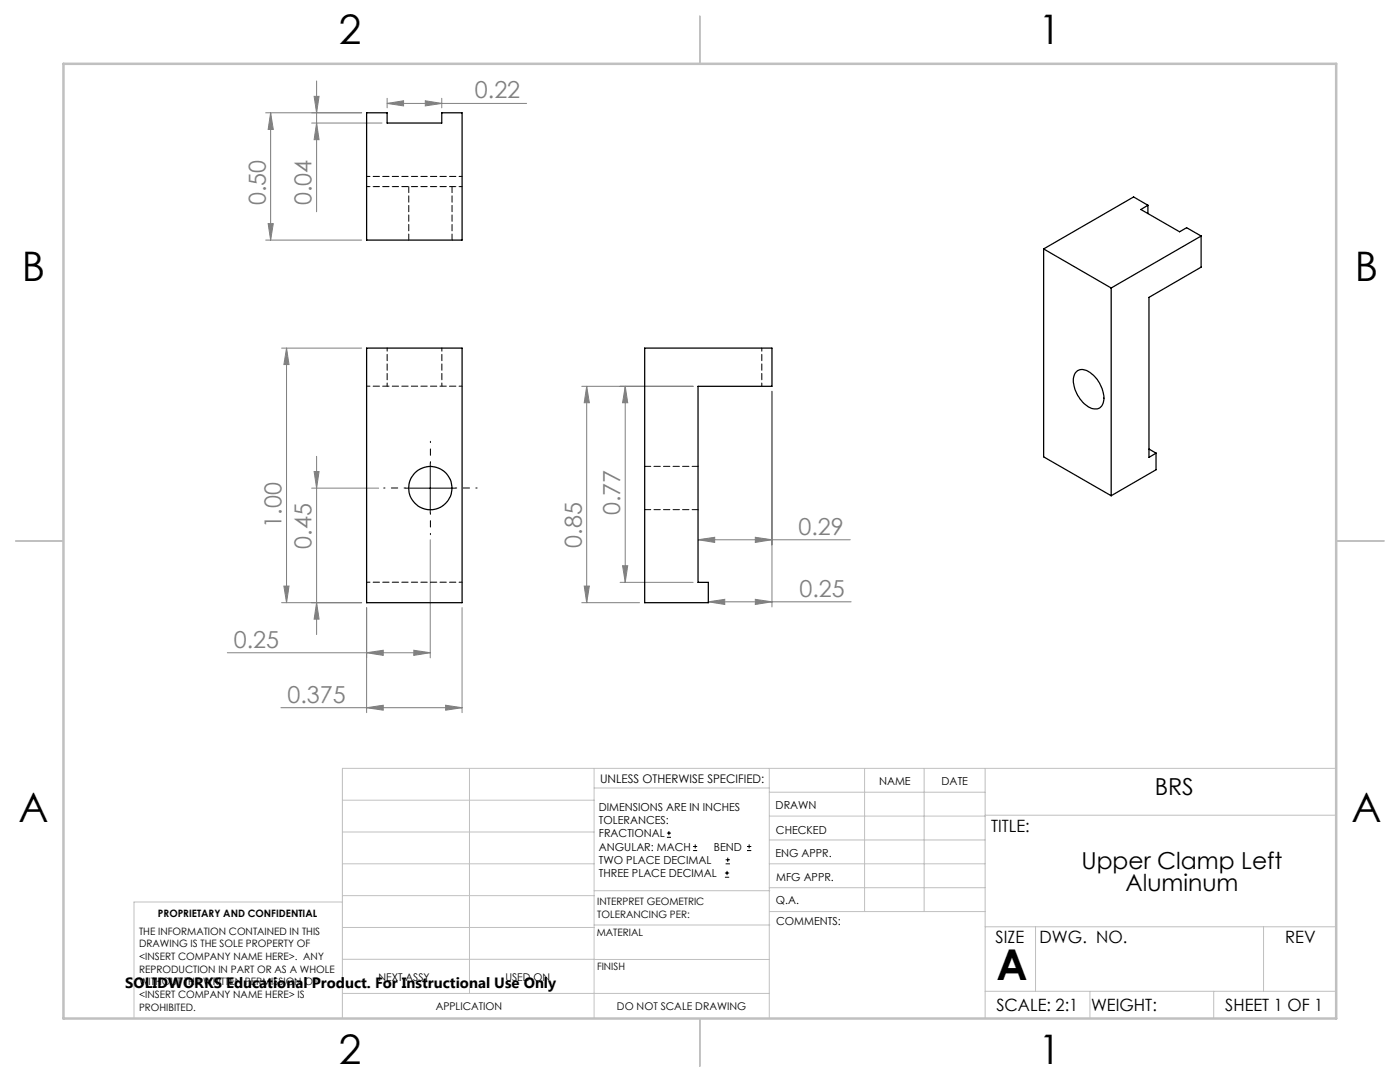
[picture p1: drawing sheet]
<svg xmlns="http://www.w3.org/2000/svg" width="279mm" height="216mm" viewBox="0 0 279 216" stroke-linecap="round" stroke-linejoin="round" font-family="sans-serif">
<g fill="none" stroke="#000" stroke-width=".2">
<path d="M80.9 97.4h10M85.9 92.4v10M133.1 167.1h.8M133.1 166.2h.8M133.5 165.8v.9M138.3 169.7h.8M138.3 168.9h.8M138.7 168.5v.8M144.7 175h.8M144.7 174.2h.8M144.8 172.4h.9M144.8 171.6h.9"/>
<path d="M145.1 173.8v.8M145.2 171.1v.9M149.1 169.7h.8M149.1 168.9h.8M149.5 168.5v.8"/>
</g>
<g fill="none" stroke="#808080" stroke-width=".2">
<path d="M62.7 19.2h1l-.5 3.3zM63.2 16.2v26.1M77.3 19.6v1.9M88.2 19.6v1.9M53 22.5h19.2M54 22.5l.5 3.3h-1zM54 22.5v25.4M62.2 24.6h14M63.2 24.6l.5 3.3h-1zM77.3 20.6l3.2-.5v1zM77.3 20.6h27.8M84.9 20.1l3.3 .5-3.3 .5z"/>
<path d="M53 47.9h19.2M53.5 44.6h1l-.5 3.3zM56.2 69.5h16M57.2 69.5l.5 3.2h-1zM57.2 69.5v50.8M116.1 77.1h22.2M117.1 77.1l.5 3.3h-1zM117.1 77.1v43.2M124.8 77.1l.5 3.3h-1.1zM124.8 77.1v39.1M154.1 78.1v43M62.2 97.4h13.4"/>
<path d="M62.7 94.1h1l-.5 3.3zM63.2 91.1v35.5M56.7 116.9h1l-.5 3.4zM85.9 107.7v23.6M116.6 116.9h1l-.5 3.4zM123.8 116.2h14.5M124.2 112.9h1.1l-.5 3.3zM139.3 107.7l3.3-.5v1zM139.3 107.7h30.4M150.7 119.6l3.4 .5-3.4 .5zM150.7 107.2l3.4 .5-3.4 .5zM45.4 130.2h40.5"/>
<path d="M56.2 120.3h16M63.2 120.3l.5 3.2h-1zM73.2 130.2l3.3-.4v1zM73.2 121.2v21M82.6 129.8l3.3 .4-3.3 .6zM92.2 121.2v21M116.1 120.3h11.5M141.4 120.1l3.2-.5v1zM141.4 120.1h28.5M56.1 141.2h36.1M73.2 141.2l3.3-.5v1zM88.9 140.7l3.3 .5-3.3 .5z"/>
</g>
<path d="M80.9 97.4h-4.3M85.9 92.4v-4.3M90.9 97.4h4.3M85.9 102.4v4.3" fill="none" stroke="#000" stroke-width=".2" stroke-dasharray="15.2 1.3 1.3 1.3" stroke-dashoffset="15"/>
<g fill="none" stroke="#c0c0c0" stroke-width=".2">
<path d="M68.3 159.7h50.3M93.7 153.3v44.9M118.6 153.3v49.9M118.6 157.2h34.9M153.5 153.3v49.9M153.5 158.1h43.1M172.5 153.3v28.6M184.4 153.3v28.6M196.6 153.3v49.9M266.7 153.3h-198.4v49.9M68.3 178.7h50.3M68.3 172.4h50.3"/>
<path d="M68.3 166h50.3M68.3 180h-41.6v23.2M118.6 177.7h35M153.5 167.6h43.1M153.5 162.8h43.1M153.5 172.4h43.1M153.5 177.1h43.1M196.6 162.7h70.1M68.3 198.2h85.2M68.3 191.4l85.2 .1M68.3 185.1h50.3M118.6 184.6h35"/>
<path d="M153.6 181.9h43M196.6 197.8h70.1M196.6 184.9h70.1M206.7 184.9v12.9M217.5 197.8v5.4M242.2 197.8v5.4M252.2 184.9v12.9"/>
</g>
<path d="M139.7 3.2v9.5M3.1 107.9h9.6M266.7 107.9h9.5M139.7 203.2v9.6" fill="none" stroke="#c0c0c0" stroke-width=".25"/>
<path d="M12.7 12.7h254v190.5h-254z" fill="none" stroke="#c0c0c0" stroke-width=".5"/>
<g fill="#808080">
<path d="M73.2 141.2l3.3-.5v1zM88.9 140.7l3.3 .5-3.3 .5zM141.4 120.1l3.2-.5v1zM150.7 119.6l3.4 .5-3.4 .5zM139.3 107.7l3.3-.5v1zM150.7 107.2l3.4 .5-3.4 .5z"/>
<path d="M77.3 20.6l3.2-.5v1zM84.9 20.1l3.3 .5-3.3 .5z"/>
<path d="M82.6 129.8l3.3 .4-3.3 .6zM73.2 130.2l3.3-.4v1z"/>
<path d="M53.5 44.6h1l-.5 3.3zM54 22.5l.5 3.3h-1z"/>
<path d="M57.2 69.5l.5 3.2h-1zM56.7 116.9h1l-.5 3.4zM62.7 94.1h1l-.5 3.3zM63.2 120.3l.5 3.2h-1zM124.8 77.1l.5 3.3h-1.1zM124.2 112.9h1.1l-.5 3.3zM117.1 77.1l.5 3.3h-1zM116.6 116.9h1l-.5 3.4zM62.7 19.2h1l-.5 3.3zM63.2 24.6l.5 3.3h-1z"/>
</g>
<g fill="none" stroke="#000" stroke-width=".25">
<path d="M73.2 22.5h4.1v2.1h10.9v-2.1h4v25.4h-19zM208.3 49.7v41.5l13.5 7.7M208.3 49.7l13.5 7.8M221.8 57.5v41.4M229.1 41l-2.9-1.7-17.9 10.4M229.1 41l-1.4 .8 7.7 4.4 1.4-.8 2.9 1.7M229.1 41v1.6M239.7 47.1l-17.9 10.4M239.7 47.1v6.2l-10.4 6v32l1.4-.9M73.2 69.5h19v50.8h-19zM128.7 69.5h25.4v7.6h-14.8v39.1h2.1v4.1h-12.7zM214.7 74.3a2 2 0 0 1 2.9 0 6.4 6.4 0 0 1 2.6 6.1 1.79 1.79 0 0 1-3 .8 6.6 6.6 0 0 1-2.9-6z"/>
<path d="M229.3 89.6l1.4 .8M230.7 90.4v3.3l-8.9 5.2"/>
<circle cx="85.9" cy="97.4" r="4.3"/>
</g>
<path d="M73.2 37.2h19M73.2 35.2h19M73.2 77.1h19M77.3 77.1v-7.7M88.2 77.1v-7.7M152 77.1v-7.7M73.2 116.2h19" fill="none" stroke="#000" stroke-width=".2" stroke-dasharray="1.3 .6" stroke-dashoffset=".6"/>
<path d="M81.6 37.2v10.7M90.2 47.9v-10.7M139.3 93.1h-10.6M128.7 101.7h10.6" fill="none" stroke="#000" stroke-width=".2" stroke-dasharray="1.3 .6" stroke-dashoffset=".1"/>
<text font-size="8.5" x="198.9" y="195.5">A</text>
<g font-size="8.1">
<text x="67.6" y="8.9">2</text>
<text x="207.3" y="8.9">1</text>
<text x="4.4" y="56.2">B</text>
<text x="270.4" y="56.2">B</text>
<text x="3.7" y="164.1">A</text>
<text x="269.7" y="164.1">A</text>
<text x="67.6" y="212.4">2</text>
<text x="207.3" y="212.4">1</text>
</g>
<g font-size="4.7" fill="#808080">
<text x="94.8" y="19.6">0.22</text>
<text x="53" y="41" transform="rotate(-90 53 41)">0.50</text>
<text x="62.2" y="41" transform="rotate(-90 62.2 41)">0.04</text>
<text x="56.2" y="105.3" transform="rotate(-90 56.2 105.3)">1.00</text>
<text x="123.8" y="102.8" transform="rotate(-90 123.8 102.8)">0.77</text>
<text x="159.4" y="106.7">0.29</text>
<text x="62.2" y="109.5" transform="rotate(-90 62.2 109.5)">0.45</text>
<text x="116.1" y="109.3" transform="rotate(-90 116.1 109.3)">0.85</text>
<text x="159.5" y="119.1">0.25</text>
<text x="46.7" y="129.2">0.25</text>
<text x="57.4" y="140.2">0.375</text>
</g>
<g font-size="4.7">
<text x="230.4" y="158.7">BRS</text>
<text x="215.8" y="173.3">Upper Clamp Left</text>
<text x="224.6" y="177.8">Aluminum</text>
</g>
<g font-size="3.4">
<text x="197.8" y="166">TITLE:</text>
<text x="198.7" y="188.1">SIZE</text>
<text x="207.5" y="188.1">DWG. NO.</text>
<text x="256.5" y="188.2">REV</text>
<text x="198.8" y="201.7">SCALE: 2:1</text>
<text x="217.7" y="201.8">WEIGHT:</text>
<text x="244.5" y="201.7">SHEET 1 OF 1</text>
</g>
<text font-size="3" x="25" y="197.2">SOLIDWORKS Educational Product. For Instructional Use Only</text>
<text font-size="2.4" x="119.8" y="156.2">UNLESS OTHERWISE SPECIFIED:</text>
<g font-size="2.2">
<text x="119.5" y="161.8">DIMENSIONS ARE IN INCHES</text>
<text x="154.8" y="161.4">DRAWN</text>
<text x="175.4" y="156.6">NAME</text>
<text x="187.9" y="156.7">DATE</text>
<text x="119.5" y="164.4">TOLERANCES:</text>
<text x="119.5" y="167.1">FRACTIONAL</text>
<text x="154.9" y="166.3">CHECKED</text>
<text x="119.5" y="169.7">ANGULAR: MACH</text>
<text x="119.5" y="172.4">TWO PLACE DECIMAL</text>
<text x="142.5" y="169.7">BEND</text>
<text x="154.8" y="171">ENG APPR.</text>
<text x="119.5" y="175">THREE PLACE DECIMAL</text>
<text x="154.9" y="175.7">MFG APPR.</text>
<text x="154.9" y="180.4">Q.A.</text>
<text x="154.9" y="184.6">COMMENTS:</text>
</g>
<g font-size="2.1">
<text x="75.5" y="195.7">NEXT ASSY</text>
<text x="100.9" y="195.7">USED ON</text>
<text x="86.9" y="201.5">APPLICATION</text>
<text x="123.1" y="201.6">DO NOT SCALE DRAWING</text>
</g>
<g font-size="2">
<text x="31.5" y="182.9">PROPRIETARY AND CONFIDENTIAL</text>
<text x="119.2" y="180.6">INTERPRET GEOMETRIC</text>
<text x="119.2" y="183.1">TOLERANCING PER:</text>
<text x="27.8" y="186.5">THE INFORMATION CONTAINED IN THIS</text>
<text x="27.8" y="189">DRAWING IS THE SOLE PROPERTY OF</text>
<text x="27.8" y="191.6">&lt;INSERT COMPANY NAME HERE&gt;. ANY</text>
<text x="119.1" y="186.7">MATERIAL</text>
<text x="27.8" y="194.1">REPRODUCTION IN PART OR AS A WHOLE</text>
<text x="27.8" y="196.6">WITHOUT THE WRITTEN PERMISSION OF</text>
<text x="119.1" y="193.5">FINISH</text>
<text x="27.8" y="199.1">&lt;INSERT COMPANY NAME HERE&gt; IS</text>
<text x="27.8" y="201.7">PROHIBITED.</text>
</g>
</svg>
